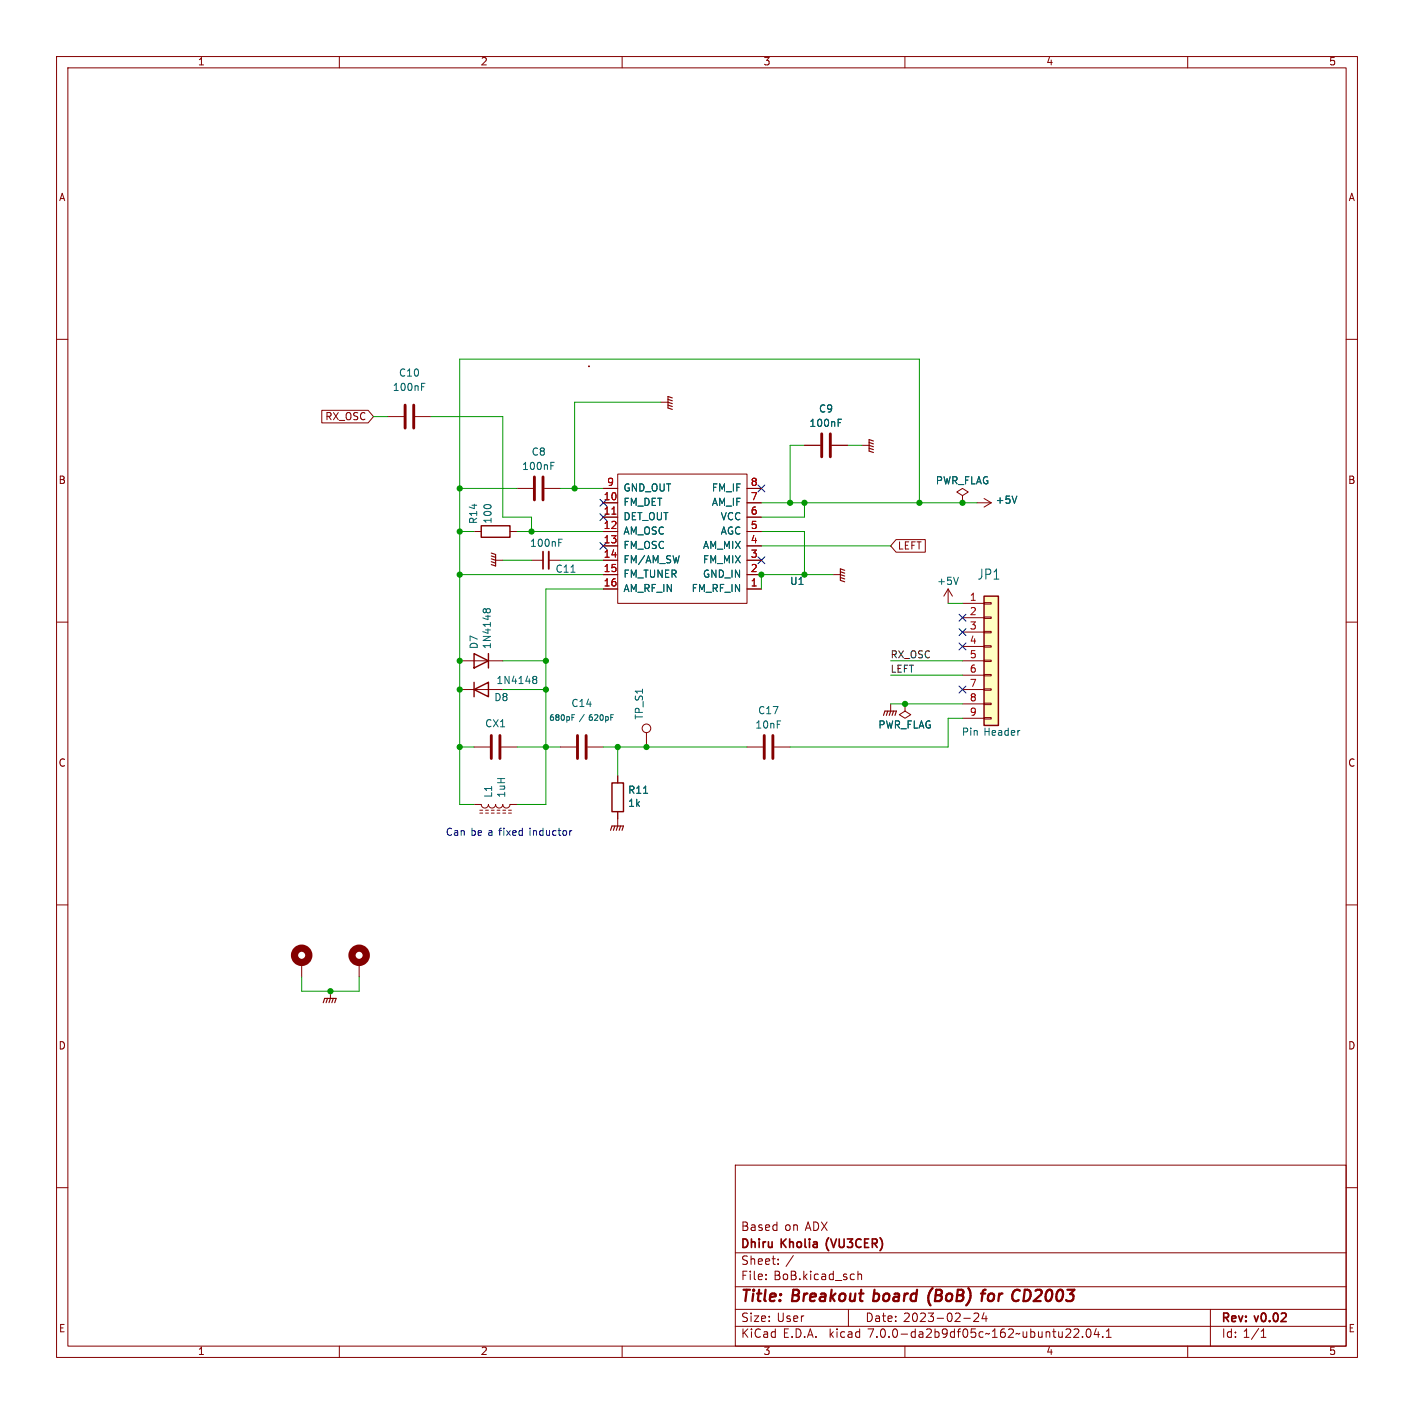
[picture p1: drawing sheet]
<svg xmlns="http://www.w3.org/2000/svg" width="250mm" height="250mm" viewBox="0 0 250 250" stroke-linecap="round" stroke-linejoin="round" font-family="sans-serif">
<g fill="none" stroke="#840000" stroke-width=".18">
<path d="M10 10h230v230h-230zM12 12h226v226h-226zM60 10v2M110 10v2M160 10v2M210 10v2M10 60h2M238 60h2M56.9 72.5h8.2l.9 1.2-.9 1.1h-8.2zM68.6 73.7h2.8M73.4 73.7h2.8M116.8 71.1h1.3"/>
<path d="M142.2 78.7h2.8M147.1 78.7h2.8M152.4 78.7h1.3M83.8 94h1.3M87.6 99.1h1.3M90.2 94h1.2M91.4 86.4h2.8M94 99.1h2M96.3 86.4h2.8M97 99.1h2.1M106.7 88.9h2.5M106.7 91.4h2.5"/>
<path d="M106.7 94h2.5M106.7 96.5h2.5M106.7 99.1h2.5M106.7 86.4h2.5M109.2 83.8h22.9v22.9h-22.9zM132.1 88.9h2.5M132.1 91.4h2.5M132.1 94h2.5M132.1 96.5h2.5M132.1 99.1h2.5M132.1 86.4h2.5M158.4 95.4h5.2v2.2h-5.2l-.9-1.1z"/>
<path d="M170.2 87.6l1-.6-1-.6-1 .6 1 .6v1.3M170.2 88.9h.1M172.7 88.9h2.6M174 88.1l1.3 .8M175.3 88.9l-1.3 .8M10 110h2M81.3 116.8h7.6M106.7 101.6h2.5M106.7 104.1h2.5M132.1 101.6h2.5M132.1 104.1h2.5M147.3 101.6h1.3"/>
<path d="M167.6 104.1l-.7 1.3M167.6 104.1v2.6M167.6 104.1l.8 1.3M170.2 106.7h3.8M170.2 109.2h3.8M170.2 111.8h3.8M170.2 114.3h3.8M170.2 116.8h3.8M170.2 119.4h3.8M174 119.3h1.3v.2h-1.3zM174 116.7h1.3v.3h-1.3zM174 114.2h1.3v.2h-1.3z"/>
<path d="M174 111.6h1.3v.3h-1.3zM174 109.1h1.3v.2h-1.3zM174 106.6h1.3v.2h-1.3zM238 110h2M81.3 121.9h7.6M83.8 132.1h2.8M88.6 132.1h2.8M99.1 132.1h2.8M103.9 132.1h2.8M109.2 137.2v1.2M114.3 129.5v2.6M132.1 132.1h2.8"/>
<path d="M136.9 132.1h2.8M157.5 124.5v1.2M160 124.5v1.2l1 .7-1 .6-1-.6 1-.7M160 124.5h.1M170.2 121.9h3.8M170.2 124.5h3.8M170.2 127h3.8M174 126.9h1.3v.2h-1.3zM174 124.3h1.3v.3h-1.3zM174 121.8h1.3v.2h-1.3zM10 160h2M83.8 142.2h1.3a.64 .64 0 0 0 .6 .7 .64 .64 0 0 0 .7-.7 .64 .64 0 0 0 .6 .7 .64 .64 0 0 0 .6-.7 .64 .64 0 0 0 .7 .7 .64 .64 0 0 0 .6-.7 .64 .64 0 0 0 .6 .7 .64 .64 0 0 0 .7-.7h1.2"/>
<path d="M84.8 143.3h.5M84.8 143.8h.5M85.9 143.3h.5M85.9 143.8h.5M86.9 143.3h.5M86.9 143.8h.5M87.9 143.3h.5M87.9 143.8h.5M88.9 143.3h.5M88.9 143.8h.5M89.9 143.3h.5M89.9 143.8h.5"/>
<path d="M109.2 143.5v2.5M238 160h2M53.3 170.2v2.5M58.4 175.3v1.2M63.5 170.2v2.5M10 210h2M130 206h108v32h-108zM238 210h2M60 238v2M110 238v2M130 234.5h108M130 231.5h108"/>
<path d="M130 227.5h108M130 221.5h108M135.4 226.1v.2M135.4 225.3v.2M137.6 223.4v.2M137.6 222.6v.2M150 231.5v3M151.7 224.8v1.5M151.7 225.4l.2-.1h.4v1M160 238v2M170.4 233.1h1.2M173 232.3v.5l-.9 .9h1"/>
<path d="M174 232.1l-.4 1.1h1M174.3 232.7v1M189.9 235.1l.6-.1 .2 .1 .1 .3-1 1.1h1M191.4 236.3v.2M192.3 235h.1a.81 .81 0 0 1 .6 .6 .81 .81 0 0 1-.3 .8l-.2 .1a.81 .81 0 0 1-.5-.7 .81 .81 0 0 1 .3-.8zM193.8 234.9l-.3 1.1h.9M194.2 235.5v1M195 236.3v.2M195.6 236.5h.9M195.6 235.4l.4-.4v1.5M210 238v2M214 231.5v6.5"/>
<path d="M223 236.5h.8M223 235.4l.4-.4v1.5"/>
<circle cx="114.3" cy="128.8" r=".76"/>
</g>
<path d="M164.9 227.8a2.35 2.35 0 0 0-.4 3M171.2 227.8l.1 .1M173.4 228.7h.8M174.3 228l-.4 .1M174.8 228.9l-.1 .8 .1 .3" fill="none" stroke="#840000" stroke-width=".4"/>
<path d="M96 97.5v3.1M146.5 218.8v.1M155.6 218.8l.1 .1" fill="none" stroke="#840000" stroke-width=".3"/>
<g fill="none" stroke="#840000" stroke-width="1.3">
<circle cx="53.3" cy="168.9" r="1.27"/>
<circle cx="63.5" cy="168.9" r="1.27"/>
</g>
<path d="M71.6 71.6v4.1M73.2 71.6v4.1M145.3 76.7v4.1M146.8 76.7v4.1M94.5 84.3v4.1M96 84.3v4.1M86.9 130v4.1M88.4 130v4.1M102.1 130v4.1M103.6 130v4.1M135.1 130v4.1M136.7 130v4.1" fill="none" stroke="#840000" stroke-width=".51"/>
<g fill="none" stroke="#006464" stroke-width=".18">
<path d="M74.5 67.8h.6M148.2 74.1h.6M97.4 81.7h.6M98.8 95.3h.6M179.8 87.7l-.4 1.3M86 107.9l-.3-.3-.3 .3v.2M86 107.9l.1-.2 .4-.1 .2 .3v.2M86 107.9v.2M94.4 119.6h.3l.2 .2-.2 .3M169.5 102.1l-.5 1.2M94.4 120.1h.3M94.7 120.1l.2 .3v.2l-.2 .3h-.3"/>
<path d="M101.1 126.8h.4M101.1 126.4h.5"/>
</g>
<g fill="none" stroke="#840000" stroke-width=".2">
<path d="M118.1 71.6l.8 .3M118.1 71.1l.8 .3M118.1 70.6l.8 .3M118.9 70.4l-.8-.3v2l.8 .3M153.7 79.2l.7 .3M153.7 78.7l.7 .3M153.7 78.2l.7 .3M154.4 78l-.7-.3v2.1l.7 .2M86.9 97.8l.7 .2v2.1l-.7-.3M86.9 98.3l.7 .3M86.9 98.8l.7 .3M86.9 99.3l.7 .3"/>
<path d="M148.6 102.1l.8 .3M148.6 101.6l.8 .3M148.6 101.1l.8 .2M149.4 100.8l-.8-.2v2l.8 .3M156.2 126.5l.3-.8h2l-.3 .8M157 125.7l-.3 .8M157.5 125.7l-.3 .8M158 125.7l-.3 .8M107.9 146.8l.3-.8h2l-.2 .8M108.7 146l-.2 .8M109.2 146l-.2 .8M109.7 146l-.2 .8"/>
<path d="M57.1 177.3l.3-.8h2l-.2 .8M57.9 176.5l-.2 .8M58.4 176.5l-.2 .8M58.9 176.5l-.2 .8"/>
</g>
<path d="M85.1 93h5.1v2h-5.1zM83.8 115.6l2.6 1.2-2.6 1.3zM86.4 115.6v2.5M174 105.4h2.5v22.9h-2.5zM83.8 121.9l2.6-1.3v2.6zM83.8 120.6v2.6M108.2 138.4h2v5.1h-2z" fill="none" stroke="#840000" stroke-width=".25"/>
<circle cx="104.1" cy="64.8" r=".08" fill="#840000" stroke="#840000" stroke-width=".18"/>
<path d="M108.2 90.9h.7" fill="none" stroke="#a90000" stroke-width=".18"/>
<path d="M174 105.4h2.5v22.9h-2.5z" fill="#ffffc2" stroke="#ffffc2" stroke-width=".18"/>
<path d="M97 97.5v3.1" fill="none" stroke="#840000" stroke-width=".33"/>
<path d="M101.1 146.9l-.3 .1" fill="none" stroke="#0000c2" stroke-width=".18"/>
<g fill="none" stroke="#009600" stroke-width=".18">
<path d="M66 73.7h2.6M76.2 73.7h12.7v17.7h5.1v2.6M116.8 71.1h-15.2v15.3M142.2 78.7h-2.5v10.2M149.9 78.7h2.5M81.3 94h2.5M81.3 86.4h10.1M88.9 99.1h5.1M91.4 94h15.3M99.1 99.1h7.6M99.1 86.4h7.6M134.6 94h7.6v7.6"/>
<path d="M134.6 88.9h38.1M134.6 96.5h22.9M142.2 88.9v2.5h-7.6M162.6 88.9v-25.4h-81.3v78.7h2.5M81.3 101.6h25.4M88.9 116.8h7.6M106.7 104.1h-10.2v38.1h-5.1M147.3 101.6h-12.7v2.5M157.5 116.8h12.7M157.5 119.4h12.7M167.6 106.7h2.6M81.3 132.1h2.5"/>
<path d="M88.9 121.9h7.6M91.4 132.1h7.7M106.7 132.1h25.4M109.2 132.1v5.1M157.5 124.5h12.7M170.2 127h-2.6v5.1h-27.9M53.3 172.7v2.6h10.2v-2.6"/>
</g>
<g fill="none" stroke="#000084" stroke-width=".18">
<path d="M106.1 88.3l1.2 1.2M106.1 90.8l1.2 1.2M106.1 95.9l1.2 1.2M107.3 88.3l-1.2 1.2M107.3 90.8l-1.2 1.2M107.3 95.9l-1.2 1.2M134 98.5l1.2 1.2M134 85.8l1.2 1.2M135.2 98.5l-1.2 1.2M135.2 85.8l-1.2 1.2M169.6 113.7l1.2 1.2M169.6 111.2l1.2 1.2"/>
<path d="M169.6 108.6l1.2 1.2M170.8 113.7l-1.2 1.2M170.8 111.2l-1.2 1.2M170.8 108.6l-1.2 1.2M169.6 121.3l1.2 1.2M170.8 121.3l-1.2 1.2"/>
</g>
<g fill="#009600" stroke="#009600" stroke-width=".18">
<circle cx="101.6" cy="86.4" r=".46"/>
<circle cx="96.5" cy="121.9" r=".46"/>
<circle cx="96.5" cy="116.8" r=".46"/>
<circle cx="81.3" cy="116.8" r=".46"/>
<circle cx="81.3" cy="101.6" r=".46"/>
<circle cx="94" cy="94" r=".46"/>
<circle cx="81.3" cy="94" r=".46"/>
<circle cx="81.3" cy="86.4" r=".46"/>
<circle cx="170.2" cy="88.9" r=".46"/>
<circle cx="162.6" cy="88.9" r=".46"/>
<circle cx="142.2" cy="101.6" r=".46"/>
<circle cx="160" cy="124.5" r=".46"/>
<circle cx="142.2" cy="88.9" r=".46"/>
<circle cx="134.6" cy="101.6" r=".46"/>
<circle cx="139.7" cy="88.9" r=".46"/>
<circle cx="96.5" cy="132.1" r=".46"/>
<circle cx="81.3" cy="132.1" r=".46"/>
<circle cx="81.3" cy="121.9" r=".46"/>
<circle cx="114.3" cy="132.1" r=".46"/>
<circle cx="109.2" cy="132.1" r=".46"/>
<circle cx="58.4" cy="175.3" r=".46"/>
</g>
<g font-size="2.8" fill="#840000">
<text x="131" y="230.8">Title:</text>
<text x="140.1" y="230.8">Breakout</text>
<text x="155.1" y="230.8">board</text>
<text x="165.4" y="230.8">(BoB)</text>
<text x="175.5" y="230.8">for</text>
<text x="181.5" y="230.8">CD2003</text>
</g>
<text font-size="2.5" fill="#006464" x="172.8" y="102.8">JP1</text>
<g font-size="2.1" fill="#840000">
<text x="131" y="221.1">Dhiru</text>
<text x="131" y="218">Based</text>
<text x="138.2" y="221.1">Kholia</text>
<text x="138.7" y="218">on ADX</text>
<text x="146.6" y="221.1">(VU3CER)</text>
<text x="131" y="226.7">File:</text>
<text x="131" y="224">Sheet:</text>
<text x="136.8" y="226.7">BoB.kicad_sch</text>
<text x="138.9" y="224">/</text>
<text x="131" y="236.9">KiCad</text>
<text x="131" y="234.1">Size:</text>
<text x="137.4" y="234.1">User</text>
<text x="138.4" y="236.9">E.D.A.</text>
<text x="146.7" y="236.9">kicad</text>
<text x="153" y="234.1">Date:</text>
<text x="153.6" y="236.9">7.0.0-da2b9df05c~162~ubuntu22.04.1</text>
<text x="159.7" y="234.1">2023-02-24</text>
<text x="216" y="234.2">Rev:</text>
<text x="216" y="236.9">Id: 1/1</text>
<text x="222" y="234.2">v0.02</text>
</g>
<g font-size="1.8" fill="#840000">
<text x="35" y="11.8">1</text>
<text x="85" y="11.8">2</text>
<text x="135" y="11.8">3</text>
<text x="185" y="11.8">4</text>
<text x="235" y="11.8">5</text>
<text x="10.4" y="35.8">A</text>
<text x="238.4" y="35.8">A</text>
<text x="57.4" y="74.6">RX_OSC</text>
<text x="10.3" y="85.8">B</text>
<text x="238.3" y="85.8">B</text>
<text x="158.7" y="97.4">LEFT</text>
<text x="10.3" y="135.8">C</text>
<text x="238.3" y="135.8">C</text>
<text x="10.3" y="185.8">D</text>
<text x="238.3" y="185.8">D</text>
<text x="10.4" y="235.8">E</text>
<text x="35" y="239.9">1</text>
<text x="85" y="239.9">2</text>
<text x="135" y="239.9">3</text>
<text x="185" y="239.9">4</text>
<text x="235" y="239.9">5</text>
<text x="238.4" y="235.8">E</text>
</g>
<g font-size="1.8" fill="#006464">
<text x="69.4" y="69.4">100nF</text>
<text x="70.5" y="66.9">C10</text>
<text x="143.1" y="75.8">100nF</text>
<text x="144.7" y="73.2">C9</text>
<text x="92.3" y="83.4">100nF</text>
<text x="93.9" y="80.8">C8</text>
<text x="110.2" y="89.7">FM_DET</text>
<text x="110.2" y="87.2">GND_OUT</text>
<text x="125.7" y="89.7">AM_IF</text>
<text x="125.7" y="87.2">FM_IF</text>
<text x="165.4" y="85.9">PWR_FLAG</text>
<text x="176" y="89.3">+5V</text>
<text x="84.6" y="92.7" transform="rotate(-90 84.6 92.7)">R14</text>
<text x="87.2" y="92.7" transform="rotate(-90 87.2 92.7)">100</text>
<text x="110.2" y="92.3">DET_OUT</text>
<text x="110.2" y="94.8">AM_OSC</text>
<text x="127.3" y="94.8">AGC</text>
<text x="127.3" y="92.3">VCC</text>
<text x="93.7" y="97">100nF</text>
<text x="98.2" y="101.5">C11</text>
<text x="110.2" y="97.3">FM_OSC</text>
<text x="110.2" y="99.9">FM/AM_SW</text>
<text x="124.2" y="99.9">FM_MIX</text>
<text x="124.2" y="97.3">AM_MIX</text>
<text x="110.2" y="102.4">FM_TUNER</text>
<text x="110.2" y="105">AM_RF_IN</text>
<text x="122.2" y="105">FM_RF_IN</text>
<text x="124.2" y="102.4">GND_IN</text>
<text x="139.6" y="103.7">U1</text>
<text x="165.6" y="103.7">+5V</text>
<text x="84.7" y="114.8" transform="rotate(-90 84.7 114.8)">D7</text>
<text x="87.1" y="114.8" transform="rotate(-90 87.1 114.8)">1N4148</text>
<text x="87.3" y="124.2">D8</text>
<text x="87.7" y="121.2">1N4148</text>
<text x="101" y="125.3">C14</text>
<text x="85.7" y="128.9">CX1</text>
<text x="114" y="127.3" transform="rotate(-90 114 127.3)">TP_S1</text>
<text x="133.5" y="129.1">10nF</text>
<text x="134" y="126.6">C17</text>
<text x="155.2" y="129.1">PWR_FLAG</text>
<text x="170" y="130.4">Pin</text>
<text x="173.9" y="130.4">Header</text>
<text x="87.3" y="141.1" transform="rotate(-90 87.3 141.1)">L1</text>
<text x="89.6" y="141.1" transform="rotate(-90 89.6 141.1)">1uH</text>
<text x="111" y="140.6">R11</text>
<text x="111" y="142.9">1k</text>
</g>
<g font-size="1.8" fill="#a90000">
<text x="106.7" y="88.6">10</text>
<text x="107.3" y="86.1">9</text>
<text x="132.7" y="88.6">7</text>
<text x="132.7" y="86.1">8</text>
<text x="106.7" y="91.2">11</text>
<text x="106.7" y="93.7">12</text>
<text x="132.7" y="93.7">5</text>
<text x="132.7" y="91.2">6</text>
<text x="106.7" y="96.3">13</text>
<text x="106.7" y="98.8">14</text>
<text x="106.7" y="101.3">15</text>
<text x="132.7" y="101.3">2</text>
<text x="132.7" y="98.8">3</text>
<text x="132.7" y="96.3">4</text>
<text x="106.7" y="103.9">16</text>
<text x="132.7" y="103.9">1</text>
<text x="171.4" y="106.4">1</text>
<text x="171.4" y="109">2</text>
<text x="171.4" y="111.5">3</text>
<text x="171.4" y="114">4</text>
<text x="171.4" y="116.6">5</text>
<text x="171.4" y="119.1">6</text>
<text x="171.4" y="121.7">7</text>
<text x="171.4" y="124.2">8</text>
<text x="171.4" y="126.7">9</text>
</g>
<g font-size="1.8" fill="#0000c2">
<text x="78.8" y="148">Can be a fixed</text>
<text x="93.9" y="148">inductor</text>
</g>
<g font-size="1.7" fill="#0f0f0f">
<text x="157.5" y="119.1">LEFT</text>
<text x="157.5" y="116.6">RX_OSC</text>
</g>
<g font-size="1.4" fill="#006464">
<text x="97" y="127.7">680pF</text>
<text x="102.4" y="127.7">/</text>
<text x="104.3" y="127.7">620pF</text>
</g>
</svg>
